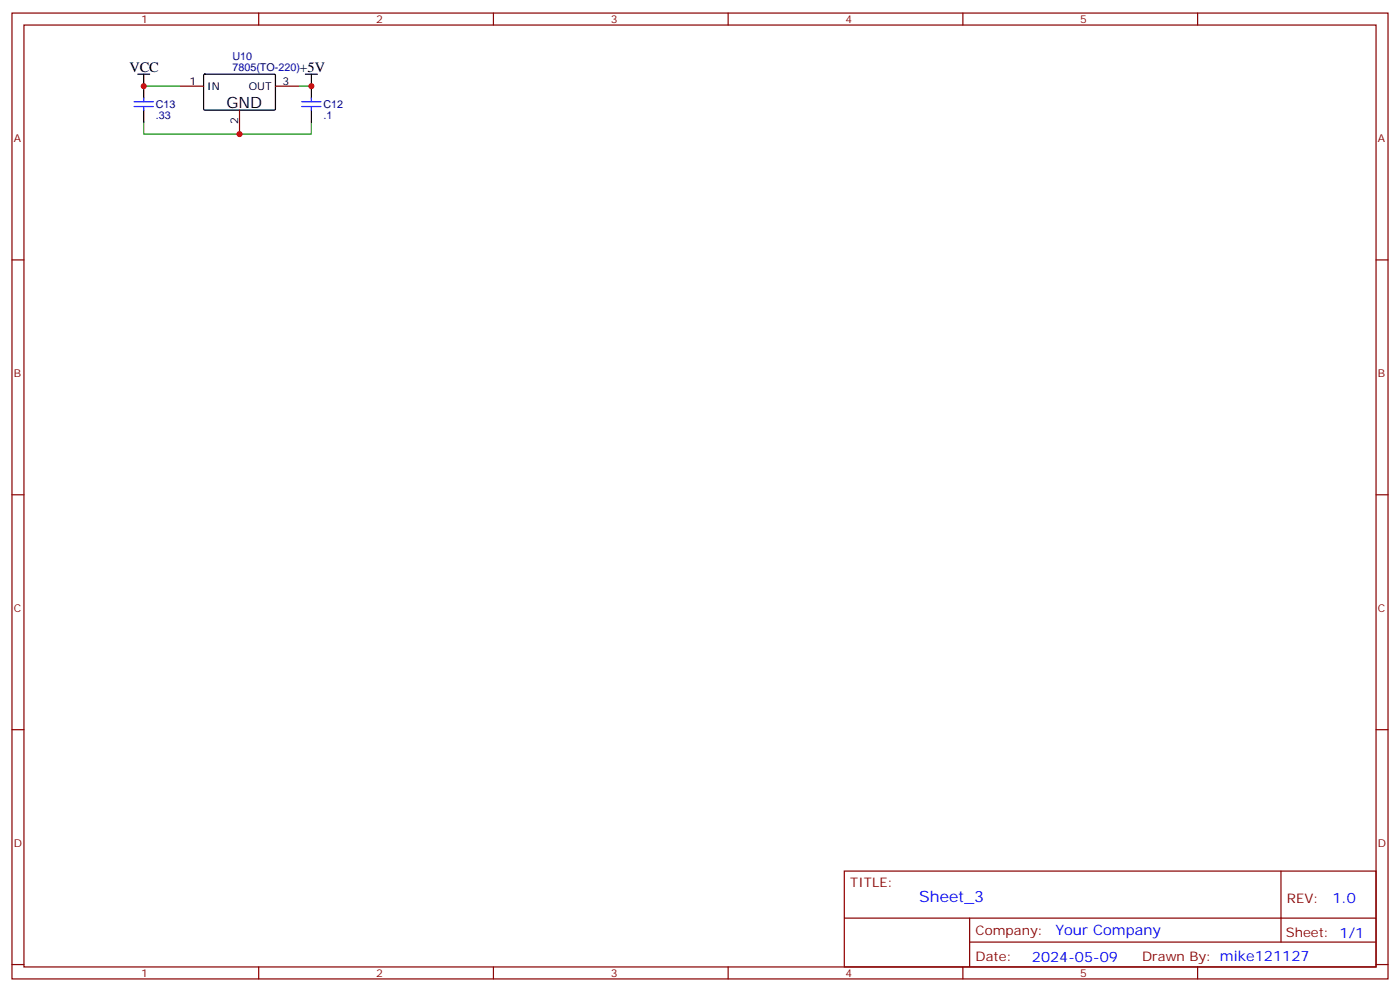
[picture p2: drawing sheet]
<svg xmlns="http://www.w3.org/2000/svg" width="412mm" height="292mm" viewBox="0 0 412 292" stroke-linecap="round" stroke-linejoin="round" font-family="sans-serif">
<g fill="none" stroke="#870000" stroke-width=".35">
<path d="M3.5 3.8h405.4v284.4h-405.4zM7.1 7.4h398.2v277.3h-398.2zM76.2 3.8v3.6M145.3 3.8v3.6M214.5 3.8v3.6M283.6 3.8v3.6M352.8 3.8v3.6M52.9 25.4h7.1M70.6 32.4v7.1M81.1 25.4h7.1M3.5 76.5h3.6M405.3 76.5h3.6"/>
<path d="M3.5 145.7h3.6M405.3 145.7h3.6M3.5 214.8h3.6M405.3 214.8h3.6M248.7 256.4h156.6v28.3h-156.6zM377.3 256.5v20.8M248.7 270.3h156.5M285.6 277.3h119.6M285.6 270.3v14.1M3.5 284h3.6M76.2 284.7v3.5M145.3 284.7v3.5"/>
<path d="M214.5 284.7v3.5M283.6 284.7v3.5M352.8 284.7v3.5M405.3 284h3.6"/>
</g>
<path d="M42.3 35.9v3.6h49.4v-3.6M42.3 25.4h10.6M88.2 25.4h3.5" fill="none" stroke="#008700" stroke-width=".35"/>
<path d="M40.6 21.8h3.5M42.3 21.8v7.1M42.3 32.4v3.5M60 22l.3-.2 20.7 .1 .1 .3v10l-.3 .2h-20.7l-.1-.3zM90 21.8h3.5M91.7 21.8v7.1M91.7 32.4v3.5" fill="none" stroke="#000" stroke-width=".35"/>
<path d="M39.5 30h5.7M39.5 31.4h5.7M42.3 28.9v1.1M42.3 31.4v1M88.9 30h5.6M88.9 31.4h5.6M91.7 28.9v1.1M91.7 31.4v1" fill="none" stroke="#00f" stroke-width=".35"/>
<g fill="#c00">
<circle cx="70.6" cy="39.5" r=".88"/>
<circle cx="42.3" cy="25.4" r=".88"/>
<circle cx="91.7" cy="25.4" r=".88"/>
</g>
<text font-size="4.6" x="66.7" y="31.7">GND</text>
<text font-size="4.6" fill="#00f" x="270.8" y="265.5">Sheet_3</text>
<g font-size="4.2">
<text x="38.1" y="21.1">VCC</text>
<text x="88.2" y="21.1">+5V</text>
</g>
<g font-size="4.2" fill="#00f">
<text x="392.5" y="265.7">1.0</text>
<text x="310.9" y="275.3">Your Company</text>
<text x="304" y="283.1">2024-05-09</text>
</g>
<g font-size="3.9" fill="#800">
<text x="250.5" y="261">TITLE:</text>
<text x="379.1" y="265.7">REV:</text>
<text x="287.4" y="275.2">Company:</text>
<text x="378.7" y="275.8">Sheet: 1/1</text>
<text x="287.4" y="282.9">Date:</text>
<text x="336.4" y="283">Drawn By: mike121127</text>
</g>
<g font-size="3.2" fill="#800">
<text x="41.6" y="6.8">1</text>
<text x="110.8" y="6.8">2</text>
<text x="179.9" y="6.8">3</text>
<text x="249.1" y="6.8">4</text>
<text x="318.2" y="6.8">5</text>
<text x="4.1" y="41.9">A</text>
<text x="405.9" y="41.9">A</text>
<text x="4.1" y="111.1">B</text>
<text x="405.9" y="111.1">B</text>
<text x="4.1" y="180.2">C</text>
<text x="405.9" y="180.2">C</text>
<text x="4.1" y="249.4">D</text>
<text x="405.9" y="249.4">D</text>
<text x="41.6" y="287.7">1</text>
<text x="110.8" y="287.7">2</text>
<text x="179.9" y="287.7">3</text>
<text x="249.1" y="287.7">4</text>
<text x="318.2" y="287.7">5</text>
</g>
<g font-size="3.2" fill="#000080">
<text x="68.5" y="17.5">U10</text>
<text x="68.5" y="20.8">7805(TO-220)</text>
<text x="45.9" y="35">.33</text>
<text x="45.9" y="31.8">C13</text>
<text x="95.2" y="35">.1</text>
<text x="95.2" y="31.8">C12</text>
</g>
<g font-size="3.2">
<text x="55.8" y="25">1</text>
<text x="61" y="26.4">IN</text>
<text x="73.3" y="26.4">OUT</text>
<text x="83.3" y="25">3</text>
<text x="70.2" y="36.6" transform="rotate(-90 70.2 36.6)">2</text>
</g>
</svg>
